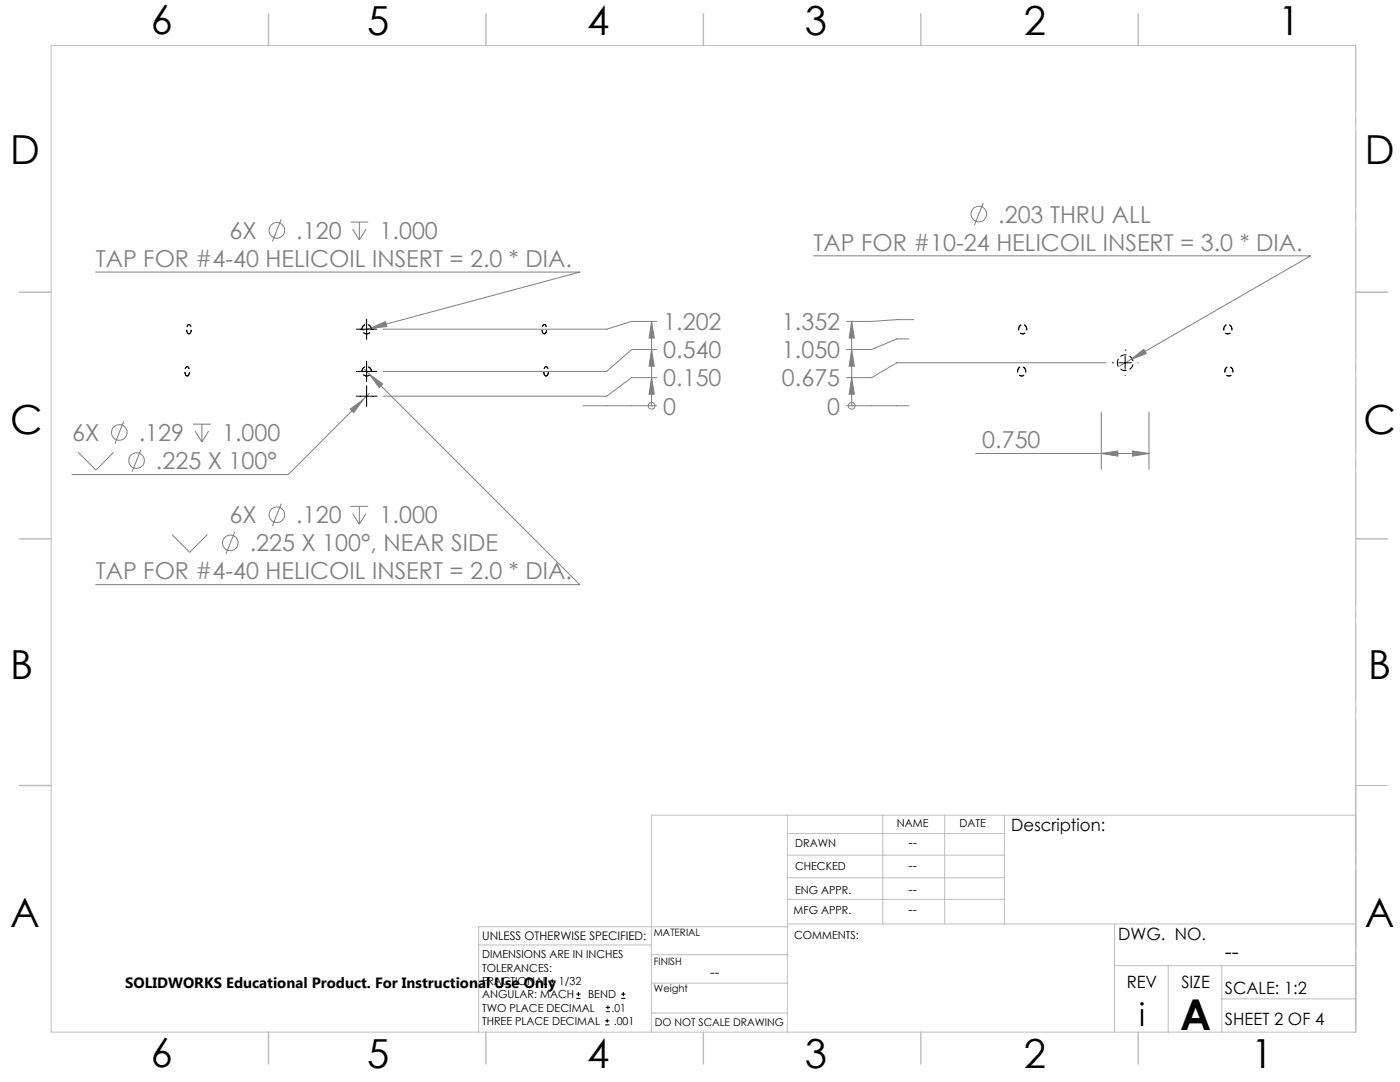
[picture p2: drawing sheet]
<svg xmlns="http://www.w3.org/2000/svg" width="279mm" height="216mm" viewBox="0 0 279 216" stroke-linecap="round" stroke-linejoin="round" font-family="sans-serif">
<g fill="none" stroke="#808080" stroke-width=".2">
<path d="M19.1 54.3h96.6l-41.8 11.2M56.1 43.7l-1.7 4.5M70 44.3h3.5M70.4 45.7l1.3 2.2M71.7 44.3v3.6M73.1 45.7l-1.4 2.2M162.3 51h99.2l-35.8 20.8M196.2 40.5l-1.7 4.4M72.6 73.6l1.1 1M73.7 74.6l2.7 2-.7 .7zM73.7 74.6l42 42.1h-96.6M73.7 78.5l-16.2 16.2h-43.1"/>
<path d="M73.9 65.5l3-1.3 .3 1zM73.9 65.5l-1.5 .4M130 75.4l.6 3.3h-1.1zM130 69.7l.6 3.4h-1.1zM130 64.1l.6 3.4h-1.1zM130 64.1v16.9M131.1 69.7h-5.1l-4.9 4.4h-44.7M131.1 64.1h-5.1l-4.9 1.6h-44.7M131.1 75.4h-5.1l-4.9 3.7h-44.6M170 69.7l.5 3.4h-1zM170 64.1l.5 3.4h-1zM170 75.4l.5 3.3h-1z"/>
<path d="M170 64.1v16.9M181.4 67.6h-2.4l-5 2.1h-5M182.4 63.8h-3.4l-5 .3h-5M220.7 72.4h-41.7l-5 3h-5M225.7 71.8l2.6-2.1 .5 .9zM225.7 71.8l-2.3 1.2M15.6 90.2l3.6 3.6 3.5-3.6M24.7 84.1l-1.8 4.4M28.2 89.7l-1.8 4.4M38.5 84.6h3.6M38.9 86l1.4 2.2M40.3 84.6v3.6"/>
<path d="M41.6 86l-1.3 2.2M69.9 81.6l2.7-1.9-2 2.6zM116.3 81h14.8M130 81h.1M169 81h12.4M170 81h.1M194.7 90.5h34.6M219.8 90.5l3.3-.5v1zM219.8 82.2v11.5M226 90l3.3 .5-3.3 .5zM229.3 82.2v11.5M34.3 106.6l3.6 3.6 3.5-3.6"/>
<path d="M46.8 106.1l-1.7 4.5M56.1 100.5l-1.7 4.5M70 101h3.5M70.4 102.5l1.3 2.1M71.7 101v3.6M73.1 102.5l-1.4 2.1"/>
<circle cx="55.2" cy="46" r="1.55"/>
<circle cx="195.3" cy="42.7" r="1.55"/>
<circle cx="23.8" cy="86.3" r="1.56"/>
<circle cx="27.3" cy="91.9" r="1.56"/>
<circle cx="130.1" cy="81" r=".68"/>
<circle cx="170" cy="81" r=".68"/>
<circle cx="46" cy="108.3" r="1.55"/>
<circle cx="55.2" cy="102.7" r="1.55"/>
</g>
<g fill="none" stroke="#000" stroke-width=".2">
<path d="M71.1 79.1h4.1M71.1 74.1h4.1M71.1 65.7h4.1M73.2 63.7v4M73.2 72.1v4M73.2 77v4.1M222 72.4h.1M223.3 72.4h2.5M224.5 69.9h.1M224.5 71.1v2.6M224.5 74.9v.1M227.1 72.4h.1"/>
<path d="M109.8 196.6h.8M109.8 195.7h.8M110.2 195.3v.8M115 199.2h.9M115 198.4h.9M115.4 197.9v.9M124 199.2h.8M124 198.4h.8M124.4 197.9v.9M120.8 204.5h.8M120.8 203.7h.8M120.9 201.9h.8"/>
<path d="M120.9 201h.8M121.2 203.3v.8M121.3 200.6v.8"/>
</g>
<path d="M203.9 75a.89 .89 0 0 0 .8-1.1 .89 .89 0 0 0-1.4-.5 .96 .96 0 0 0 .6 1.6M203.9 75a.89 .89 0 0 1-.8-1.1 .89 .89 0 0 1 1.3-.5 .96 .96 0 0 1-.5 1.6M204.1 66.6a.89 .89 0 0 0 .8-1.2 .89 .89 0 0 0-1.4-.4 .96 .96 0 0 0 .6 1.6M204.1 66.6a.89 .89 0 0 1-.8-1.2 .89 .89 0 0 1 1.3-.4 .96 .96 0 0 1-.5 1.6M245 66.6a.89 .89 0 0 0 .8-1.2 .89 .89 0 0 0-1.3-.4 .96 .96 0 0 0 .5 1.6M245 66.6a.89 .89 0 0 1-.8-1.2 .89 .89 0 0 1 1.4-.4 .96 .96 0 0 1-.6 1.6M245.2 75a.89 .89 0 0 0 .8-1.1 .89 .89 0 0 0-1.3-.5 .96 .96 0 0 0 .5 1.6M245.2 75a.89 .89 0 0 1-.8-1.1 .89 .89 0 0 1 1.4-.5 .96 .96 0 0 1-.6 1.6" fill="none" stroke="#000" stroke-width=".2" stroke-dasharray="1.3 .6" stroke-dashoffset=".8" stroke-linecap="butt"/>
<path d="M223 72.4a1.57 1.57 0 0 0 2.3 1.4 1.57 1.57 0 0 0 .2-2.7 1.57 1.57 0 0 0-2.5 1.1v.2" fill="none" stroke="#000" stroke-width=".2" stroke-dasharray="1.3 .6" stroke-dashoffset=".5" stroke-linecap="butt"/>
<path d="M73.2 75a.94 .94 0 0 0 .8-1.3 .94 .94 0 0 0-1.6-.2 .94 .94 0 0 0 .6 1.5h.2M73.2 75a.94 .94 0 0 1-.9-1.3 .94 .94 0 0 1 1.6-.2 .94 .94 0 0 1-.6 1.5h-.1M73.2 66.6a.94 .94 0 0 0 .8-1.3 .94 .94 0 0 0-1.6-.2 .94 .94 0 0 0 .6 1.5h.2M73.2 66.6a.94 .94 0 0 1-.9-1.3 .94 .94 0 0 1 1.6-.2 .94 .94 0 0 1-.6 1.5h-.1" fill="none" stroke="#000" stroke-width=".2" stroke-dasharray="1.3 .6" stroke-dashoffset=".6" stroke-linecap="butt"/>
<path d="M37.4 75a1.17 1.17 0 0 0 0-1.8 1.17 1.17 0 0 0 0 1.8M37.4 75a1.17 1.17 0 0 1 0-1.8 1.17 1.17 0 0 1 0 1.8M37.7 66.6a1.17 1.17 0 0 0 0-1.8 1.17 1.17 0 0 0 0 1.8M37.7 66.6a1.17 1.17 0 0 1 0-1.8 1.17 1.17 0 0 1 0 1.8M108.6 66.6a1.17 1.17 0 0 1 0-1.8 1.17 1.17 0 0 1 0 1.8M108.6 66.6a1.17 1.17 0 0 0 0-1.8 1.17 1.17 0 0 0 0 1.8M109 75a1.17 1.17 0 0 1 0-1.8 1.17 1.17 0 0 1 0 1.8M109 75a1.17 1.17 0 0 0 0-1.8 1.17 1.17 0 0 0 0 1.8" fill="none" stroke="#000" stroke-width=".2" stroke-dasharray="1.3 .6" stroke-dashoffset=".3" stroke-linecap="butt"/>
<path d="M270.6 9.1v49.2M270.6 58.3v49.2M270.6 107.5v49.2M270.6 156.7v49.2" fill="none" stroke="#c0c0c0" stroke-width=".2" stroke-dasharray="15.2 1.3 1.3 1.3" stroke-dashoffset="2.1"/>
<g fill="none" stroke="#c0c0c0" stroke-width=".2">
<path d="M10.2 9.1h260.3v196.9h-260.3zM270.5 58.3h6.4M270.5 156.7h6.4M157.1 162.7v43.3M157.1 175.2h43.3M157.1 170.6h43.3M157.1 166.3h43.3M157.1 179.5h43.3M176.2 162.7v21.7M188.5 162.7v21.7M200.4 162.7v21.7M270.6 162.7h-140.6v43.3"/>
<path d="M95.5 188.6h34.5M130 196.2h27.1M130 190.5h27.3M157.1 184.4h113.4M157.2 184.9h-61.7v21.1M222.4 184.4v21.6M222.4 192.7h48.1M233.2 192.7v13.3M243.8 199.3h26.7M243.8 192.7v13.3M130 202.1h27.1"/>
</g>
<g fill="none" stroke="#c0c0c0" stroke-width=".3">
<path d="M53.6 2.8v6.3M97 2.8v6.3M140.4 2.8v6.3M183.8 2.8v6.3M227.2 2.8v6.3M3.8 58.3h6.4M270.5 58.3h6.4M3.8 107.5h6.4M270.5 107.5h6.4M3.8 156.7h6.4M53.6 206v6.3M97 206v6.3"/>
<path d="M140.4 206v6.3M183.8 206v6.3M227.2 206v6.3"/>
</g>
<g fill="#808080">
<path d="M170 69.7l.5 3.4h-1zM170 64.1l.5 3.4h-1zM170 75.4l.5 3.3h-1zM130 75.4l.6 3.3h-1.1zM130 69.7l.6 3.4h-1.1zM130 64.1l.6 3.4h-1.1z"/>
<path d="M225.7 71.8l3.1-1.2-.5-.9zM219.8 90.5l3.3-.5v1zM226 90l3.3 .5-3.3 .5zM69.9 81.6l.7 .7 2-2.6zM73.7 74.6l2 2.7 .7-.7zM73.9 65.5l3.3-.3-.3-1z"/>
</g>
<text font-size="8.5" x="235.5" y="205.4">A</text>
<g font-size="8">
<text x="30.1" y="6.8">6</text>
<text x="73.3" y="6.9">5</text>
<text x="117.2" y="6.9">4</text>
<text x="160.6" y="6.9">3</text>
<text x="204.3" y="6.9">2</text>
<text x="255.1" y="6.9">1</text>
<text x="2.1" y="32.8">D</text>
<text x="272.4" y="32.8">D</text>
<text x="2.1" y="86.5">C</text>
<text x="272.1" y="86.5">C</text>
<text x="2.1" y="135.6">B</text>
<text x="273.1" y="135.6">B</text>
<text x="2.1" y="185">A</text>
<text x="272.4" y="185">A</text>
<text x="30.1" y="213">6</text>
<text x="73.3" y="213.1">5</text>
<text x="117.2" y="213.1">4</text>
<text x="160.6" y="213.1">3</text>
<text x="204.3" y="213.1">2</text>
<text x="249.7" y="213.1">1</text>
</g>
<text font-size="6.3" x="227.3" y="204.6">i</text>
<g font-size="4.7" fill="#808080">
<text x="45.8" y="47.7">6X</text>
<text x="59.1" y="47.7">.120</text>
<text x="75.8" y="47.7">1.000</text>
<text x="199.2" y="44.4">.203 THRU ALL</text>
<text x="19.1" y="53.3">TAP FOR #4-40 HELICOIL INSERT = 2.0 * DIA.</text>
<text x="162.4" y="50">TAP FOR #10-24 HELICOIL INSERT = 3.0 * DIA.</text>
<text x="132.4" y="65.9">1.202</text>
<text x="156.1" y="65.9">1.352</text>
<text x="132.4" y="71.5">0.540</text>
<text x="156.1" y="71.5">1.050</text>
<text x="132.4" y="77.1">0.150</text>
<text x="156.1" y="77.1">0.675</text>
<text x="132.4" y="82.7">0</text>
<text x="165.1" y="82.7">0</text>
<text x="14.4" y="88">6X</text>
<text x="27.7" y="88">.129</text>
<text x="44.3" y="88">1.000</text>
<text x="196" y="89.5">0.750</text>
<text x="31.1" y="93.6">.225 X 100°</text>
<text x="45.8" y="104.4">6X</text>
<text x="59.1" y="104.4">.120</text>
<text x="75.8" y="104.4">1.000</text>
<text x="49.8" y="110">.225 X 100°, NEAR SIDE</text>
<text x="19.1" y="115.6">TAP FOR #4-40 HELICOIL INSERT = 2.0 * DIA.</text>
</g>
<text font-size="4.2" x="244.4" y="191.4">--</text>
<g font-size="3.4">
<text x="201.8" y="165.9">Description:</text>
<text x="223.2" y="187.6">DWG. NO.</text>
<text x="224.9" y="197.2">REV</text>
<text x="235.8" y="197.2">SIZE</text>
<text x="244.4" y="198.4">SCALE: 1:2</text>
<text x="244.4" y="204.6">SHEET 2 OF 4</text>
</g>
<text font-size="3" x="25" y="197.2">SOLIDWORKS Educational Product. For Instructional Use Only</text>
<text font-size="2.8" x="141.7" y="194.9">--</text>
<g font-size="2.5">
<text x="181.3" y="169">--</text>
<text x="181.3" y="173.5">--</text>
<text x="181.3" y="178.3">--</text>
<text x="181.3" y="182.3">--</text>
</g>
<text font-size="2.4" x="96.2" y="187.5">UNLESS OTHERWISE SPECIFIED:</text>
<g font-size="2.2">
<text x="179" y="165.1">NAME</text>
<text x="191.5" y="165.1">DATE</text>
<text x="158.7" y="169">DRAWN</text>
<text x="158.7" y="173.5">CHECKED</text>
<text x="158.7" y="178.3">ENG APPR.</text>
<text x="158.4" y="182.4">MFG APPR.</text>
<text x="96.2" y="191.2">DIMENSIONS ARE IN INCHES</text>
<text x="158.5" y="187.4">COMMENTS:</text>
<text x="96.2" y="193.9">TOLERANCES:</text>
<text x="96.2" y="196.5">FRACTIONAL</text>
<text x="111.5" y="196.5">1/32</text>
<text x="96.2" y="201.8">TWO PLACE DECIMAL</text>
<text x="96.2" y="199.2">ANGULAR: MACH</text>
<text x="117.4" y="199.2">BEND</text>
<text x="122.1" y="201.8">.01</text>
<text x="96.2" y="204.5">THREE PLACE DECIMAL</text>
<text x="122.5" y="204.5">.001</text>
</g>
<text font-size="2.1" x="130.7" y="204.6">DO NOT SCALE DRAWING</text>
<g font-size="2">
<text x="130.5" y="186.8">MATERIAL</text>
<text x="130.5" y="192.5">FINISH</text>
<text x="130.5" y="198">Weight</text>
</g>
</svg>
